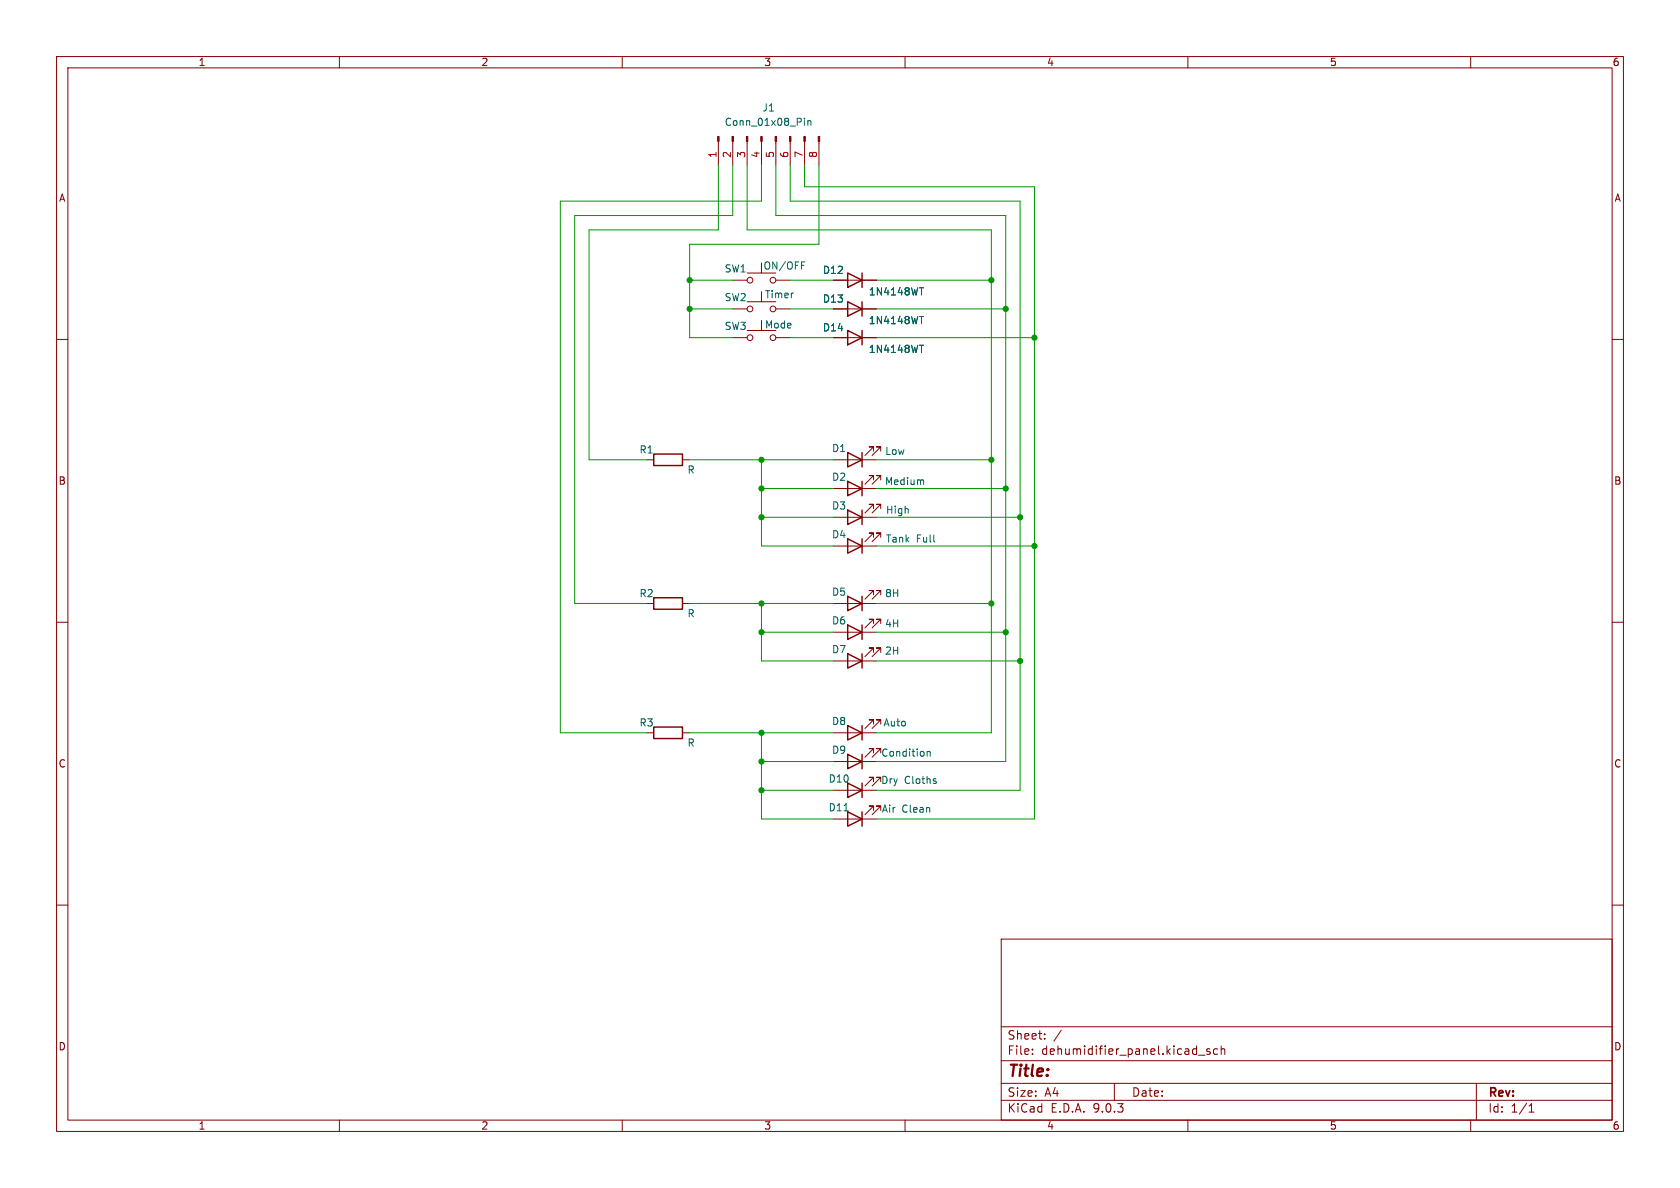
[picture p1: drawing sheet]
<svg xmlns="http://www.w3.org/2000/svg" width="297mm" height="210mm" viewBox="0 0 297 210" stroke-linecap="round" stroke-linejoin="round" font-family="sans-serif">
<g fill="none" stroke="#840000" stroke-width=".18">
<path d="M10 10h277v190h-277zM12 12h273v186h-273zM60 10v2M110 10v2M160 10v2M210 10v2M260 10v2M127 25v4.2M129.5 25v4.2M132.1 25v4.2M134.6 25v4.2M137.2 25v4.2"/>
<path d="M139.7 25v4.2M142.2 25v4.2M144.8 25v4.2M129.5 49.5h2.6M129.5 54.6h2.6M129.5 59.7h2.6M132.1 48.3h5.1M132.1 53.3h5.1M132.1 58.4h5.1M134.6 56.6v1.8M137.2 49.5h2.5M137.2 54.6h2.5"/>
<path d="M137.2 59.7h2.5M147.3 49.5h7.6M147.3 54.6h7.6M147.3 59.7h7.6M10 60h2M154.4 79.8v-.8h-.7h.7l-1.5 1.5M155.7 79.8v-.8h-.8h.8l-1.5 1.5M285 60h2M114.3 81.3h1.3M120.6 81.3h1.3M147.3 91.4h7.6M147.3 96.5h7.6"/>
<path d="M147.3 81.3h7.6M147.3 86.4h7.6M154.4 89.9v-.7h-.7h.7l-1.5 1.5M154.4 95v-.8h-.7h.7l-1.5 1.6M154.4 84.8v-.7h-.7h.7l-1.5 1.5M155.7 89.9v-.7h-.8h.8l-1.5 1.5M155.7 95v-.8h-.8h.8l-1.5 1.6M155.7 84.8v-.7h-.8h.8l-1.5 1.5M10 110h2M114.3 106.7h1.3M120.6 106.7h1.3M147.3 111.8h7.6"/>
<path d="M147.3 116.8h7.6M147.3 106.7h7.6M154.4 110.2v-.7h-.7h.7l-1.5 1.5M154.4 115.3v-.7h-.7h.7l-1.5 1.5M154.4 105.2v-.8h-.7h.7l-1.5 1.5M155.7 110.2v-.7h-.8h.8l-1.5 1.5M155.7 115.3v-.7h-.8h.8l-1.5 1.5M155.7 105.2v-.8h-.8h.8l-1.5 1.5M285 110h2M114.3 129.5h1.3M120.6 129.5h1.3M147.3 129.5h7.6"/>
<path d="M147.3 134.6h7.6M147.3 139.7h7.6M154.4 133.1v-.8h-.7h.7l-1.5 1.6M154.4 138.2v-.8h-.7h.7l-1.5 1.5M154.4 128v-.7h-.7h.7l-1.5 1.5M155.7 133.1v-.8h-.8h.8l-1.5 1.6M155.7 138.2v-.8h-.8h.8l-1.5 1.5M155.7 128v-.7h-.8h.8l-1.5 1.5M147.3 144.8h7.6M154.4 143.3v-.8h-.7h.7l-1.5 1.5M155.7 143.3v-.8h-.8h.8l-1.5 1.5M10 160h2"/>
<path d="M177 166h108v32h-108zM285 160h2M60 198v2M110 198v2M160 198v2M177 194.5h108M177 191.5h108M177 187.5h108M177 181.5h108M182.5 186.3v.1M182.5 185.5v.1M184.7 183.6v.1"/>
<path d="M184.7 182.8v.1M187.6 182.1l-1.3 2M197 191.5v3M210 198v2M211.9 186.5h1.1M213.9 185.5l-.4-.1-.2 .2 .1 .2 .5 .2v.3h-.6M215.2 185.5l-.4-.1-.3 .3v.4l.2 .2h.5M215.9 185.5l.2-.1 .4 .1v.9M215.9 184.9v1.5M260 198v2M261 191.5v6.5M270.3 196.6h.9"/>
<path d="M270.3 195.5l.4-.4v1.5"/>
<circle cx="132.6" cy="49.5" r=".51"/>
<circle cx="132.6" cy="54.6" r=".51"/>
<circle cx="132.6" cy="59.7" r=".51"/>
<circle cx="136.7" cy="49.5" r=".51"/>
<circle cx="136.7" cy="54.6" r=".51"/>
<circle cx="136.7" cy="59.7" r=".51"/>
</g>
<g fill="none" stroke="#840000" stroke-width=".25">
<path d="M149.9 58.4l2.5 1.3-2.5 1.3zM149.9 53.3l2.5 1.3-2.5 1.3zM149.9 48.3l2.5 1.2-2.5 1.3zM152.4 48.3v2.5M152.4 53.3v2.6M152.4 58.4v2.6M115.6 80.3h5v2h-5zM149.9 90.2l2.5 1.2-2.5 1.3zM149.9 95.3l2.5 1.2-2.5 1.3zM149.9 85.1l2.5 1.3-2.5 1.2zM149.9 80l2.5 1.3-2.5 1.3zM152.4 80v2.6"/>
<path d="M152.4 85.1v2.5M152.4 90.2v2.5M152.4 95.3v2.5M115.6 105.7h5v2h-5zM149.9 110.5l2.5 1.3-2.5 1.2zM149.9 115.6l2.5 1.2-2.5 1.3zM149.9 105.4l2.5 1.3-2.5 1.3zM152.4 105.4v2.6M152.4 110.5v2.5M152.4 115.6v2.5M115.6 128.5h5v2.1h-5zM149.9 133.4l2.5 1.2-2.5 1.3z"/>
<path d="M149.9 138.4l2.5 1.3-2.5 1.3zM149.9 128.3l2.5 1.2-2.5 1.3zM152.4 128.3v2.5M152.4 133.4v2.5M152.4 138.4v2.6M149.9 143.5l2.5 1.3-2.5 1.3zM152.4 143.5v2.6"/>
</g>
<g fill="none" stroke="#006464" stroke-width=".18">
<path d="M142.2 20.9v.1M142.2 21.3v.9M142.8 21.3v.9M142.8 21.4l.2-.1 .3 .1 .1 .8M141.7 46.3h.6M162.5 56h.8M162.5 50.9h.8M162.5 61h.8M163.1 84.8l.2 .2v.7M163.9 132.8v.9M163.9 132.9l.2-.1 .3 .1v.8M165.3 138.1l.2 .2-.2 .2"/>
<path d="M165.3 137.7h.2M149.2 143.3h.7"/>
</g>
<g fill="#840000" stroke="#840000" stroke-width=".18">
<path d="M126.9 24.1h.2v.9h-.2z"/>
<path d="M129.4 24.1h.3v.9h-.3z"/>
<path d="M132 24.1h.2v.9h-.2z"/>
<path d="M134.5 24.1h.2v.9h-.2z"/>
<path d="M137 24.1h.3v.9h-.3z"/>
<path d="M139.6 24.1h.2v.9h-.2z"/>
<path d="M142.1 24.1h.3v.9h-.3z"/>
<path d="M144.7 24.1h.2v.9h-.2z"/>
</g>
<g fill="none" stroke="#009600" stroke-width=".18">
<path d="M127 29.2v11.4h-22.9v40.7h10.2M129.5 29.2v8.9h-27.9v68.6h12.7M132.1 29.2v11.4h43.2v88.9h-20.4M134.6 29.2v6.4h-35.5v93.9h15.2M137.2 29.2v8.9h40.6v96.5h-22.9M139.7 29.2v6.4h40.6v104.1h-25.4M142.2 29.2v3.8h40.7v111.8h-28M144.8 29.2v14h-22.9v16.5h7.6M121.9 54.6h7.6M121.9 49.5h7.6M139.7 54.6h7.6M139.7 49.5h7.6"/>
<path d="M139.7 59.7h7.6M154.9 54.6h22.9M154.9 49.5h20.4M154.9 59.7h28M121.9 81.3h25.4M134.6 81.3v15.2h12.7M134.6 86.4h12.7M134.6 91.4h12.7M154.9 81.3h20.4M154.9 86.4h22.9M154.9 91.4h25.4M154.9 96.5h28"/>
<path d="M121.9 106.7h25.4M134.6 106.7v10.1h12.7M134.6 111.8h12.7M154.9 116.8h25.4M154.9 111.8h22.9M154.9 106.7h20.4M121.9 129.5h25.4M134.6 139.7h12.7M134.6 129.5v15.3h12.7M134.6 134.6h12.7"/>
</g>
<g fill="#009600" stroke="#009600" stroke-width=".18">
<circle cx="177.8" cy="111.8" r=".46"/>
<circle cx="180.3" cy="116.8" r=".46"/>
<circle cx="180.3" cy="91.4" r=".46"/>
<circle cx="177.8" cy="86.4" r=".46"/>
<circle cx="182.9" cy="96.5" r=".46"/>
<circle cx="175.3" cy="106.7" r=".46"/>
<circle cx="121.9" cy="54.6" r=".46"/>
<circle cx="121.9" cy="49.5" r=".46"/>
<circle cx="182.9" cy="59.7" r=".46"/>
<circle cx="177.8" cy="54.6" r=".46"/>
<circle cx="175.3" cy="49.5" r=".46"/>
<circle cx="134.6" cy="81.3" r=".46"/>
<circle cx="175.3" cy="81.3" r=".46"/>
<circle cx="134.6" cy="86.4" r=".46"/>
<circle cx="134.6" cy="91.4" r=".46"/>
<circle cx="134.6" cy="139.7" r=".46"/>
<circle cx="134.6" cy="111.8" r=".46"/>
<circle cx="134.6" cy="106.7" r=".46"/>
<circle cx="134.6" cy="129.5" r=".46"/>
<circle cx="134.6" cy="134.6" r=".46"/>
</g>
<text font-size="2.8" fill="#840000" x="178" y="190.9">Title:</text>
<g font-size="2.1" fill="#840000">
<text x="178" y="184">Sheet:</text>
<text x="178" y="186.7">File:</text>
<text x="184.1" y="186.7">dehumidifier_panel.kicad_sch</text>
<text x="178" y="196.9">KiCad</text>
<text x="178" y="194.1">Size:</text>
<text x="184.7" y="194.1">A4</text>
<text x="185.7" y="196.9">E.D.A.</text>
<text x="193.3" y="196.9">9.0.3</text>
<text x="200" y="194.1">Date:</text>
<text x="263" y="194.3">Rev:</text>
<text x="263" y="196.9">Id:</text>
<text x="267.1" y="196.9">1/1</text>
</g>
<g font-size="1.8" fill="#840000">
<text x="35" y="11.9">1</text>
<text x="85" y="11.9">2</text>
<text x="135" y="11.9">3</text>
<text x="185" y="11.9">4</text>
<text x="235" y="11.9">5</text>
<text x="285" y="11.9">6</text>
<text x="10.3" y="35.9">A</text>
<text x="285.3" y="35.9">A</text>
<text x="10.3" y="85.9">B</text>
<text x="285.3" y="85.9">B</text>
<text x="10.3" y="135.9">C</text>
<text x="285.3" y="135.9">C</text>
<text x="10.3" y="185.9">D</text>
<text x="285.3" y="185.9">D</text>
<text x="35" y="199.9">1</text>
<text x="85" y="199.9">2</text>
<text x="135" y="199.9">3</text>
<text x="185" y="199.9">4</text>
<text x="235" y="199.9">5</text>
<text x="285" y="199.9">6</text>
</g>
<g font-size="1.8" fill="#006464">
<text x="128" y="22.5">Conn_01x08_Pin</text>
<text x="134.7" y="19.9">J1</text>
<text x="134.9" y="47.9">ON/OFF</text>
<text x="128" y="48.4">SW1</text>
<text x="128" y="53.4">SW2</text>
<text x="135.1" y="52.9">Timer</text>
<text x="145.4" y="53.7">D13</text>
<text x="145.4" y="48.6">D12</text>
<text x="153.5" y="52.4">1N4148WT</text>
<text x="128" y="58.5">SW3</text>
<text x="135.1" y="58.3">Mode</text>
<text x="145.4" y="58.8">D14</text>
<text x="153.5" y="57.5">1N4148WT</text>
<text x="153.5" y="62.6">1N4148WT</text>
<text x="113" y="80.4">R1</text>
<text x="121.4" y="83.9">R</text>
<text x="147" y="80.1">D1</text>
<text x="156.4" y="80.6">Low</text>
<text x="147" y="85.2">D2</text>
<text x="156.4" y="86">Medium</text>
<text x="147" y="90.3">D3</text>
<text x="147" y="95.4">D4</text>
<text x="156.5" y="91">High</text>
<text x="156.5" y="96.1">Tank</text>
<text x="162" y="96.1">Full</text>
<text x="113" y="105.8">R2</text>
<text x="147" y="105.5">D5</text>
<text x="156.4" y="105.8">8H</text>
<text x="121.4" y="109.3">R</text>
<text x="147" y="110.6">D6</text>
<text x="156.4" y="111.1">4H</text>
<text x="147" y="115.7">D7</text>
<text x="156.4" y="115.9">2H</text>
<text x="113" y="128.6">R3</text>
<text x="147" y="128.4">D8</text>
<text x="156.1" y="128.6">Auto</text>
<text x="121.4" y="132.2">R</text>
<text x="147" y="133.5">D9</text>
<text x="155.7" y="134">Condition</text>
<text x="146.4" y="143.6">D11</text>
<text x="146.4" y="138.5">D10</text>
<text x="155.7" y="138.8">Dry</text>
<text x="155.8" y="143.9">Air</text>
<text x="159.4" y="143.9">Clean</text>
<text x="159.9" y="138.8">Cloths</text>
</g>
<g font-size="1.8" fill="#a90000">
<text x="126.7" y="28" transform="rotate(-90 126.7 28)">1</text>
<text x="129.3" y="28" transform="rotate(-90 129.3 28)">2</text>
<text x="131.8" y="28" transform="rotate(-90 131.8 28)">3</text>
<text x="134.4" y="28" transform="rotate(-90 134.4 28)">4</text>
<text x="136.9" y="28" transform="rotate(-90 136.9 28)">5</text>
<text x="139.4" y="28" transform="rotate(-90 139.4 28)">6</text>
<text x="142" y="28" transform="rotate(-90 142 28)">7</text>
<text x="144.5" y="28" transform="rotate(-90 144.5 28)">8</text>
</g>
</svg>
